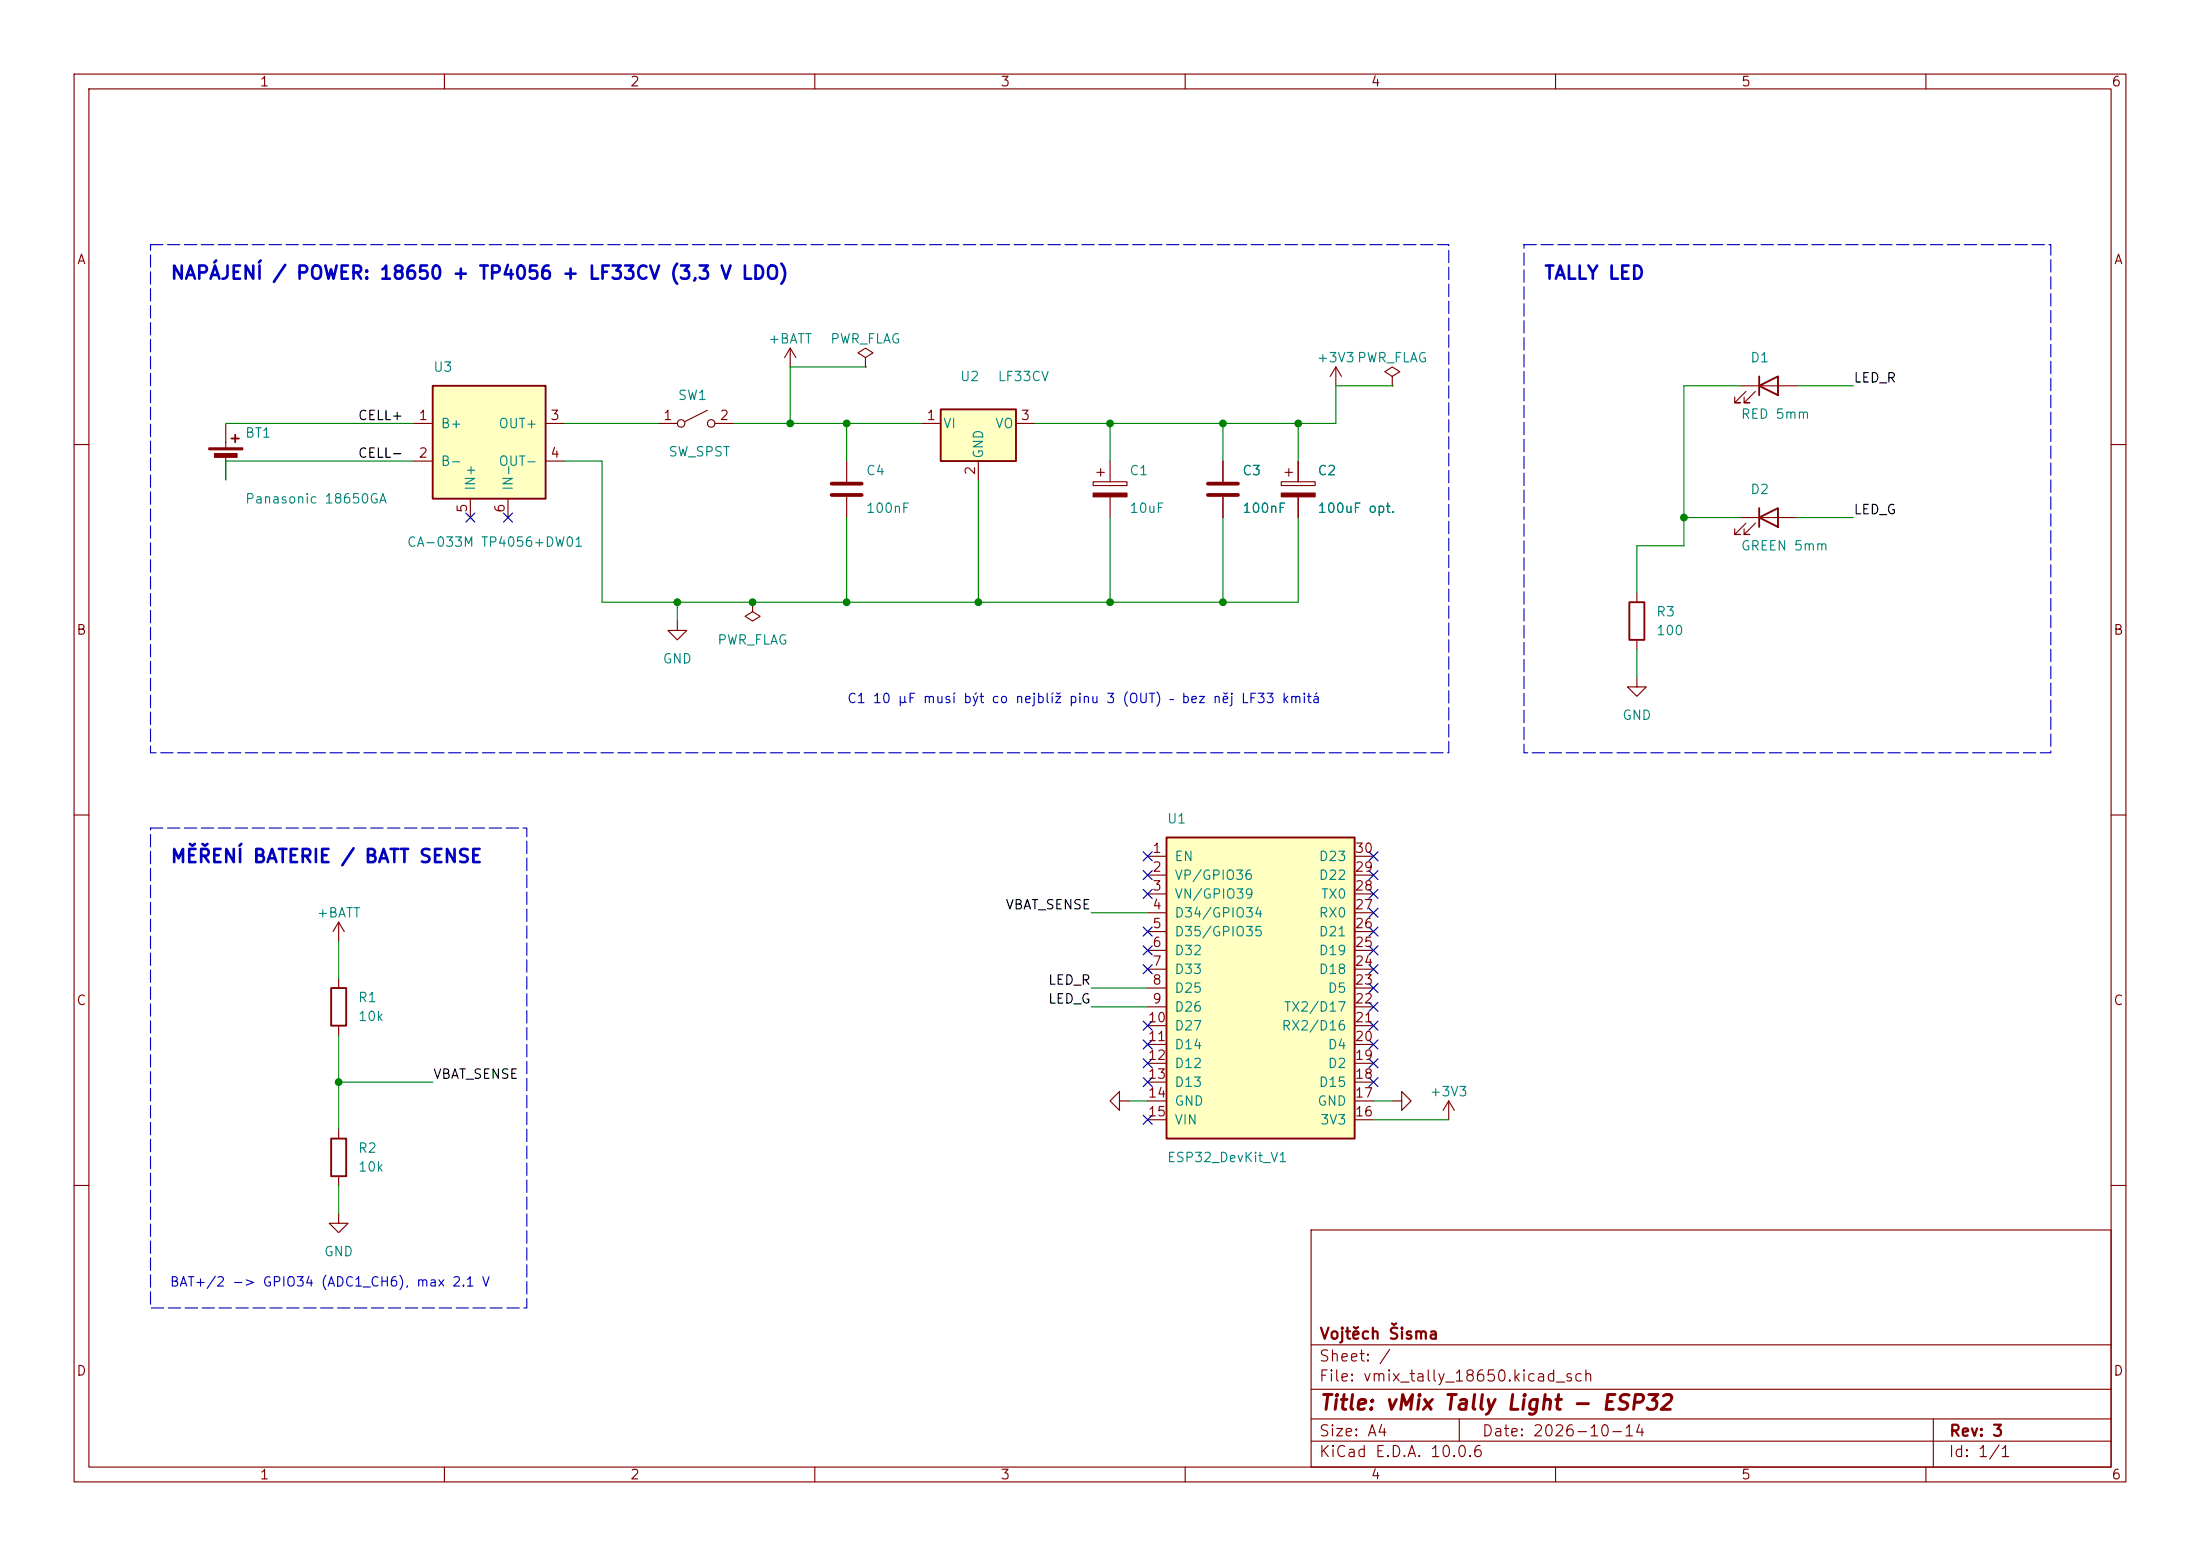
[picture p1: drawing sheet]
<svg xmlns="http://www.w3.org/2000/svg" width="297mm" height="210mm" viewBox="0 0 297 210" stroke-linecap="round" stroke-linejoin="round" font-family="sans-serif">
<g fill="none" stroke="#840000" stroke-width=".15">
<path d="M10 10h277v190h-277zM12 12h273v186h-273zM60 10v2M110 10v2M160 10v2M210 10v2M260 10v2M30.5 57.2v3.3M10 60h2M30.5 61.5v3.3M147.6 65h4.5v.5h-4.5zM148.1 63.8h1"/>
<path d="M148.6 63.2v1.1M149.9 62.2v2.8M149.9 67.1v2.8M234.9 69.9h7.7M235.7 70.6l-1.5 1.5h.7h-.7v-.7M237 70.6l-1.5 1.5h.7h-.7v-.7M285 60h2M221 91.4v1.3h1.2l-1.2 1.3-1.3-1.3h1.3M221 80v1.3M221 86.4v1.2M10 110h2M285 110h2"/>
<path d="M10 160h2M177 166h108v32h-108zM285 160h2M60 198v2M110 198v2M160 198v2M177 194.5h108M177 191.5h108M177 187.5h108M177 181.5h108M197 191.5v3M210 198v2"/>
<path d="M260 198v2M261 191.5v6.5"/>
</g>
<g fill="#840000" stroke="#840000" stroke-width=".15">
<path d="M28.2 60.5h4.6v.2h-4.6z"/>
<path d="M29 61.2h3v.5h-3z"/>
<path d="M147.6 66.5h4.5v.6h-4.5z"/>
</g>
<path d="M31.2 59.2h1.1M31.7 58.7v1M237.5 69.9l2.5-1.3v2.5zM237.5 68.6v2.5M220 81.3h2v5.1h-2z" fill="none" stroke="#840000" stroke-width=".25"/>
<path d="M127 55.2h10.2v7h-10.2z" fill="#ffffc2"/>
<path d="M127 55.2h10.2v7h-10.2zM237.5 52.1l2.5-1.3v2.5zM237.5 50.8v2.5" fill="none" stroke="#840000" stroke-width=".25"/>
<g fill="none" stroke="#840000" stroke-width=".15">
<path d="M106.7 47l-.8 1.3M106.7 47l.7 1.3M106.7 47v2.5M116.8 48.3l1.1-.7-1.1-.6-1 .6 1 .7v1.2M116.8 49.5h.1M124.5 57.2h2.5M137.2 57.2h2.5M180.3 49.5l-.7 1.3M180.3 49.5l.8 1.3M180.3 49.5v2.6M188 50.8l1-.6-1-.7-1.1 .7 1.1 .6v1.3M188 52.1h.1"/>
<path d="M234.9 52.1h7.7M235.7 52.8l-1.5 1.6h.7h-.7v-.8M237 52.8l-1.5 1.6h.7h-.7v-.8M114.3 62.2v2.8M114.3 67.1v2.8M132.1 62.2v2.6M165.1 62.2v2.8M165.1 67.1v2.8M173 65h4.5v.5h-4.5zM173.5 63.8h1M174 63.2v1.1M175.3 62.2v2.8"/>
<path d="M175.3 67.1v2.8M151.1 148.6v-1.3l-1.2 1.3 1.2 1.3v-1.3h1.3M188 148.6h1.2v-1.3l1.3 1.3-1.3 1.3v-1.3M195.6 148.6l-.8 1.3M195.6 148.6l.7 1.3M195.6 148.6v2.5"/>
</g>
<path d="M112.3 65.3h4M112.3 66.8h4M163.1 65.3h4M163.1 66.8h4" fill="none" stroke="#840000" stroke-width=".51"/>
<path d="M173 66.5h4.5v.6h-4.5z" fill="#840000" stroke="#840000" stroke-width=".15"/>
<path d="M157.5 113h25.4v40.7h-25.4z" fill="#ffffc2"/>
<path d="M157.5 113h25.4v40.7h-25.4z" fill="none" stroke="#840000" stroke-width=".25"/>
<g fill="none" stroke="#840000" stroke-width=".15">
<path d="M91.4 83.8v1.3h1.3l-1.3 1.3-1.2-1.3h1.2M154.9 115.6h2.6M154.9 118.1h2.6M182.9 115.6h2.5M182.9 118.1h2.5M154.9 120.7h2.6M154.9 123.2h2.6M154.9 125.7h2.6M154.9 128.3h2.6M154.9 130.8h2.6M154.9 133.4h2.6M154.9 135.9h2.6"/>
<path d="M154.9 138.4h2.6M182.9 120.7h2.5M182.9 123.2h2.5M182.9 125.7h2.5M182.9 128.3h2.5M182.9 130.8h2.5M182.9 133.4h2.5M182.9 135.9h2.5M182.9 138.4h2.5M154.9 141h2.6M154.9 143.5h2.6M154.9 146.1h2.6"/>
<path d="M154.9 148.6h2.6M154.9 151.1h2.6M182.9 141h2.5M182.9 143.5h2.5M182.9 146.1h2.5M182.9 148.6h2.5M182.9 151.1h2.5"/>
</g>
<path d="M58.4 52.1h15.3v15.2h-15.3z" fill="#ffffc2"/>
<path d="M58.4 52.1h15.3v15.2h-15.3zM44.7 133.4h2v5h-2zM44.7 153.7h2v5.1h-2z" fill="none" stroke="#840000" stroke-width=".25"/>
<g fill="none" stroke="#840000" stroke-width=".15">
<path d="M55.9 57.2h2.5M73.7 57.2h2.5M88.9 57.2h2.5M95.5 55.4l-3 1.5M96.5 57.2h2.6M55.9 62.2h2.5M63.5 67.3v2.6M68.6 67.3v2.6M73.7 62.2h2.5M165.1 62.2v2.8M165.1 67.1v2.8M175.3 62.2v2.8"/>
<path d="M175.3 67.1v2.8M101.6 81.3v1.3l1 .6-1 .6-1-.6 1-.6M101.6 81.3h.1M45.7 124.5v2.5M45.7 132.1v1.3M45.7 138.4v1.3M45.7 124.5l-.7 1.2M45.7 124.5l.8 1.2M45.7 152.4v1.3M45.7 158.8v1.2M45.7 163.8v1.3h1.3l-1.3 1.3-1.3-1.3h1.3"/>
<circle cx="91.9" cy="57.2" r=".51"/>
<circle cx="96" cy="57.2" r=".51"/>
</g>
<g fill="none" stroke="#008400" stroke-width=".15">
<path d="M30.5 57.2h25.4M76.2 57.2h12.7M99.1 57.2h25.4M114.3 57.2v5M116.8 49.5h-10.1v7.7M149.9 57.2v5M165.1 57.2v5M175.3 57.2v5M188 52.1h-7.7v5.1h-40.6M234.9 52.1h-7.6v21.6h-6.3v6.3M242.6 52.1h7.6M55.9 62.2h-25.4v2.6"/>
<path d="M76.2 62.2h5.1v19.1h94v-11.4M114.3 69.9v11.4M132.1 64.8v16.5M149.9 69.9v11.4M165.1 69.9v11.4M227.3 69.9h7.6M242.6 69.9h7.6M91.4 81.3v2.5M221 87.6v3.8M45.7 127v5.1M45.7 139.7v12.7M147.3 135.9h7.6"/>
<path d="M147.3 133.4h7.6M147.3 123.2h7.6M45.7 146.1h12.7M152.4 148.6h2.5M185.4 148.6h2.6M185.4 151.1h10.2M45.7 160v3.8"/>
</g>
<g fill="none" stroke="#000084" stroke-width=".15">
<path d="M62.9 69.2l1.2 1.3M64.1 69.2l-1.2 1.3M68 69.2l1.2 1.3M69.2 69.2l-1.2 1.3M154.3 115l1.2 1.2M154.3 117.5l1.2 1.2M155.5 115l-1.2 1.2M155.5 117.5l-1.2 1.2M184.8 117.5l1.2 1.2M184.8 115l1.2 1.2M186 117.5l-1.2 1.2M186 115l-1.2 1.2"/>
<path d="M154.3 137.8l1.2 1.2M154.3 130.2l1.2 1.2M154.3 127.7l1.2 1.2M154.3 125.1l1.2 1.2M154.3 120l1.2 1.3M155.5 137.8l-1.2 1.2M155.5 130.2l-1.2 1.2M155.5 127.7l-1.2 1.2M155.5 125.1l-1.2 1.2M155.5 120l-1.2 1.3M184.8 120l1.2 1.3M184.8 122.6l1.2 1.2"/>
<path d="M184.8 125.1l1.2 1.2M184.8 127.7l1.2 1.2M184.8 130.2l1.2 1.2M184.8 132.7l1.2 1.3M184.8 135.3l1.2 1.2M184.8 137.8l1.2 1.2M186 120l-1.2 1.3M186 122.6l-1.2 1.2M186 125.1l-1.2 1.2M186 127.7l-1.2 1.2M186 130.2l-1.2 1.2M186 132.7l-1.2 1.3"/>
<path d="M186 135.3l-1.2 1.2M186 137.8l-1.2 1.2M154.3 150.5l1.2 1.2M154.3 145.4l1.2 1.3M154.3 142.9l1.2 1.2M154.3 140.4l1.2 1.2M155.5 145.4l-1.2 1.3M155.5 150.5l-1.2 1.2M155.5 142.9l-1.2 1.2M155.5 140.4l-1.2 1.2M184.8 140.4l1.2 1.2M184.8 142.9l1.2 1.2"/>
<path d="M184.8 145.4l1.2 1.3M186 140.4l-1.2 1.2M186 142.9l-1.2 1.2M186 145.4l-1.2 1.3"/>
</g>
<path d="M20.3 33h175.3v68.6h-175.3v-68.6M205.7 33h71.2v68.6h-71.2v-68.6M20.3 111.8h50.8v64.7h-50.8v-64.7" fill="none" stroke="#0000c2" stroke-width=".15" stroke-dasharray="1.7 .6"/>
<g fill="#008400" stroke="#008400" stroke-width=".14">
<circle cx="114.3" cy="57.2" r=".46"/>
<circle cx="114.3" cy="81.3" r=".46"/>
<circle cx="101.6" cy="81.3" r=".46"/>
<circle cx="165.1" cy="57.2" r=".46"/>
<circle cx="175.3" cy="57.2" r=".46"/>
<circle cx="149.9" cy="57.2" r=".46"/>
<circle cx="106.7" cy="57.2" r=".46"/>
<circle cx="45.7" cy="146.1" r=".46"/>
<circle cx="91.4" cy="81.3" r=".46"/>
<circle cx="132.1" cy="81.3" r=".46"/>
<circle cx="149.9" cy="81.3" r=".46"/>
<circle cx="165.1" cy="81.3" r=".46"/>
<circle cx="227.3" cy="69.9" r=".46"/>
</g>
<text font-size="2" fill="#840000" x="178" y="190.8">Title: vMix Tally Light - ESP32</text>
<g font-size="1.8" fill="#0000c2">
<text x="22.9" y="38.2">NAPÁJENÍ / POWER: 18650 + TP4056 + LF33CV (3,3 V LDO)</text>
<text x="208.3" y="38.2">TALLY LED</text>
<text x="22.9" y="116.9">MĚŘENÍ BATERIE / BATT SENSE</text>
</g>
<g font-size="1.5" fill="#840000">
<text x="178" y="184.1">Sheet: /</text>
<text x="178" y="181.1">Vojtěch Šisma</text>
<text x="178" y="186.8">File: vmix_tally_18650.kicad_sch</text>
<text x="178" y="197">KiCad E.D.A. 10.0.6</text>
<text x="178" y="194.2">Size: A4</text>
<text x="200" y="194.2">Date: 2026-10-14</text>
<text x="263" y="197">Id: 1/1</text>
<text x="263" y="194.2">Rev: 3</text>
</g>
<g font-size="1.3" fill="#840000">
<text x="35" y="12">1</text>
<text x="85" y="12">2</text>
<text x="135" y="12">3</text>
<text x="185" y="12">4</text>
<text x="235" y="12">5</text>
<text x="285" y="12">6</text>
<text x="10.3" y="36">A</text>
<text x="285.3" y="36">A</text>
<text x="56.4" y="57">1</text>
<text x="74.2" y="57">3</text>
<text x="89.4" y="57">1</text>
<text x="97.1" y="57">2</text>
<text x="125" y="57">1</text>
<text x="137.7" y="57">3</text>
<text x="56.4" y="62.1">2</text>
<text x="74.2" y="62.1">4</text>
<text x="131.9" y="64.2" transform="rotate(-90 131.9 64.2)">2</text>
<text x="63.4" y="69.3" transform="rotate(-90 63.4 69.3)">5</text>
<text x="68.4" y="69.3" transform="rotate(-90 68.4 69.3)">6</text>
<text x="10.2" y="86">B</text>
<text x="285.2" y="86">B</text>
<text x="155.5" y="115.4">1</text>
<text x="155.5" y="118">2</text>
<text x="182.8" y="118">29</text>
<text x="182.8" y="115.4">30</text>
<text x="155.5" y="120.5">3</text>
<text x="155.5" y="123.1">4</text>
<text x="155.5" y="125.6">5</text>
<text x="182.8" y="125.6">26</text>
<text x="182.8" y="123.1">27</text>
<text x="182.8" y="120.5">28</text>
<text x="155.5" y="128.1">6</text>
<text x="155.5" y="130.7">7</text>
<text x="182.8" y="130.7">24</text>
<text x="182.8" y="128.1">25</text>
<text x="10.2" y="136">C</text>
<text x="155.5" y="133.2">8</text>
<text x="155.5" y="135.8">9</text>
<text x="182.8" y="135.8">22</text>
<text x="182.8" y="133.2">23</text>
<text x="285.2" y="136">C</text>
<text x="154.9" y="138.3">10</text>
<text x="154.9" y="140.8">11</text>
<text x="154.9" y="143.4">12</text>
<text x="182.8" y="143.4">19</text>
<text x="182.8" y="140.8">20</text>
<text x="182.8" y="138.3">21</text>
<text x="154.9" y="145.9">13</text>
<text x="154.9" y="148.5">14</text>
<text x="182.8" y="148.5">17</text>
<text x="182.8" y="145.9">18</text>
<text x="154.9" y="151">15</text>
<text x="182.8" y="151">16</text>
<text x="10.2" y="186">D</text>
<text x="285.2" y="186">D</text>
<text x="35" y="200">1</text>
<text x="85" y="200">2</text>
<text x="135" y="200">3</text>
<text x="185" y="200">4</text>
<text x="235" y="200">5</text>
<text x="285" y="200">6</text>
</g>
<g font-size="1.3" fill="#008484">
<text x="103.6" y="46.7">+BATT</text>
<text x="112" y="46.7">PWR_FLAG</text>
<text x="58.4" y="50.5">U3</text>
<text x="129.5" y="51.8">U2</text>
<text x="134.6" y="51.8">LF33CV</text>
<text x="177.7" y="49.2">+3V3PWR_FLAG</text>
<text x="236.2" y="49.2">D1</text>
<text x="33" y="59.4">BT1</text>
<text x="59.4" y="58.1">B+</text>
<text x="67.2" y="58.1">OUT+</text>
<text x="91.4" y="54.3">SW1</text>
<text x="127.2" y="58.1">VI</text>
<text x="134.3" y="58.1">VO</text>
<text x="234.9" y="56.8">RED 5mm</text>
<text x="59.4" y="63.2">B-</text>
<text x="67.2" y="63.2">OUT-</text>
<text x="90.2" y="61.9">SW_SPST</text>
<text x="116.8" y="64.5">C4</text>
<text x="133" y="62" transform="rotate(-90 133 62)">GND</text>
<text x="152.4" y="64.5">C1</text>
<text x="167.6" y="64.5">C3</text>
<text x="177.8" y="64.5">C2</text>
<text x="33" y="68.3">Panasonic 18650GA</text>
<text x="64.5" y="66.3" transform="rotate(-90 64.5 66.3)">IN+</text>
<text x="69.5" y="66.3" transform="rotate(-90 69.5 66.3)">IN-</text>
<text x="116.8" y="69.5">100nF</text>
<text x="152.4" y="69.5">10uF</text>
<text x="167.6" y="69.5">100nF</text>
<text x="177.8" y="69.5">100uF opt.</text>
<text x="236.2" y="67">D2</text>
<text x="54.8" y="74.1">CA-033M TP4056+DW01</text>
<text x="234.9" y="74.6">GREEN 5mm</text>
<text x="223.5" y="83.5">R3</text>
<text x="89.4" y="89.9">GND</text>
<text x="96.8" y="87.3">PWR_FLAG</text>
<text x="223.5" y="86.1">100</text>
<text x="218.9" y="97.5">GND</text>
<text x="157.5" y="111.5">U1</text>
<text x="158.5" y="116.5">EN</text>
<text x="158.5" y="119.1">VP/GPIO36</text>
<text x="177.9" y="119.1">D22</text>
<text x="177.9" y="116.5">D23</text>
<text x="42.7" y="124.2">+BATT</text>
<text x="158.5" y="121.6">VN/GPIO39</text>
<text x="158.5" y="124.2">D34/GPIO34</text>
<text x="177.9" y="124.2">RX0</text>
<text x="178.3" y="121.6">TX0</text>
<text x="158.5" y="126.7">D35/GPIO35</text>
<text x="158.5" y="129.2">D32</text>
<text x="158.5" y="131.8">D33</text>
<text x="177.9" y="131.8">D18</text>
<text x="177.9" y="129.2">D19</text>
<text x="177.9" y="126.7">D21</text>
<text x="48.2" y="135.6">R1</text>
<text x="158.5" y="134.3">D25</text>
<text x="158.5" y="136.9">D26</text>
<text x="173.2" y="136.9">TX2/D17</text>
<text x="179.2" y="134.3">D5</text>
<text x="48.2" y="138.1">10k</text>
<text x="158.5" y="139.4">D27</text>
<text x="158.5" y="141.9">D14</text>
<text x="172.9" y="139.4">RX2/D16</text>
<text x="179.2" y="141.9">D4</text>
<text x="158.5" y="144.5">D12</text>
<text x="158.5" y="147">D13</text>
<text x="158.5" y="149.6">GND</text>
<text x="177.8" y="149.6">GND</text>
<text x="177.9" y="147">D15</text>
<text x="179.2" y="144.5">D2</text>
<text x="192.9" y="148.3">+3V3</text>
<text x="48.2" y="155.9">R2</text>
<text x="158.5" y="152.1">VIN</text>
<text x="178.1" y="152.1">3V3</text>
<text x="48.2" y="158.4">10k</text>
<text x="157.5" y="157.2">ESP32_DevKit_V1</text>
<text x="43.7" y="169.9">GND</text>
</g>
<g font-size="1.3">
<text x="250.2" y="51.9">LED_R</text>
<text x="48.2" y="57">CELL+</text>
<text x="48.2" y="62.1">CELL-</text>
<text x="250.2" y="69.7">LED_G</text>
<text x="135.7" y="123.1">VBAT_SENSE</text>
<text x="141.4" y="135.8">LED_G</text>
<text x="141.4" y="133.2">LED_R</text>
<text x="58.4" y="145.9">VBAT_SENSE</text>
</g>
<g font-size="1.3" fill="#0000c2">
<text x="114.3" y="95.2">C1 10 µF musí být co nejblíž pinu 3 (OUT) – bez něj LF33 kmitá</text>
<text x="22.8" y="174">BAT+/2 -&gt; GPIO34 (ADC1_CH6), max 2.1 V</text>
</g>
</svg>
